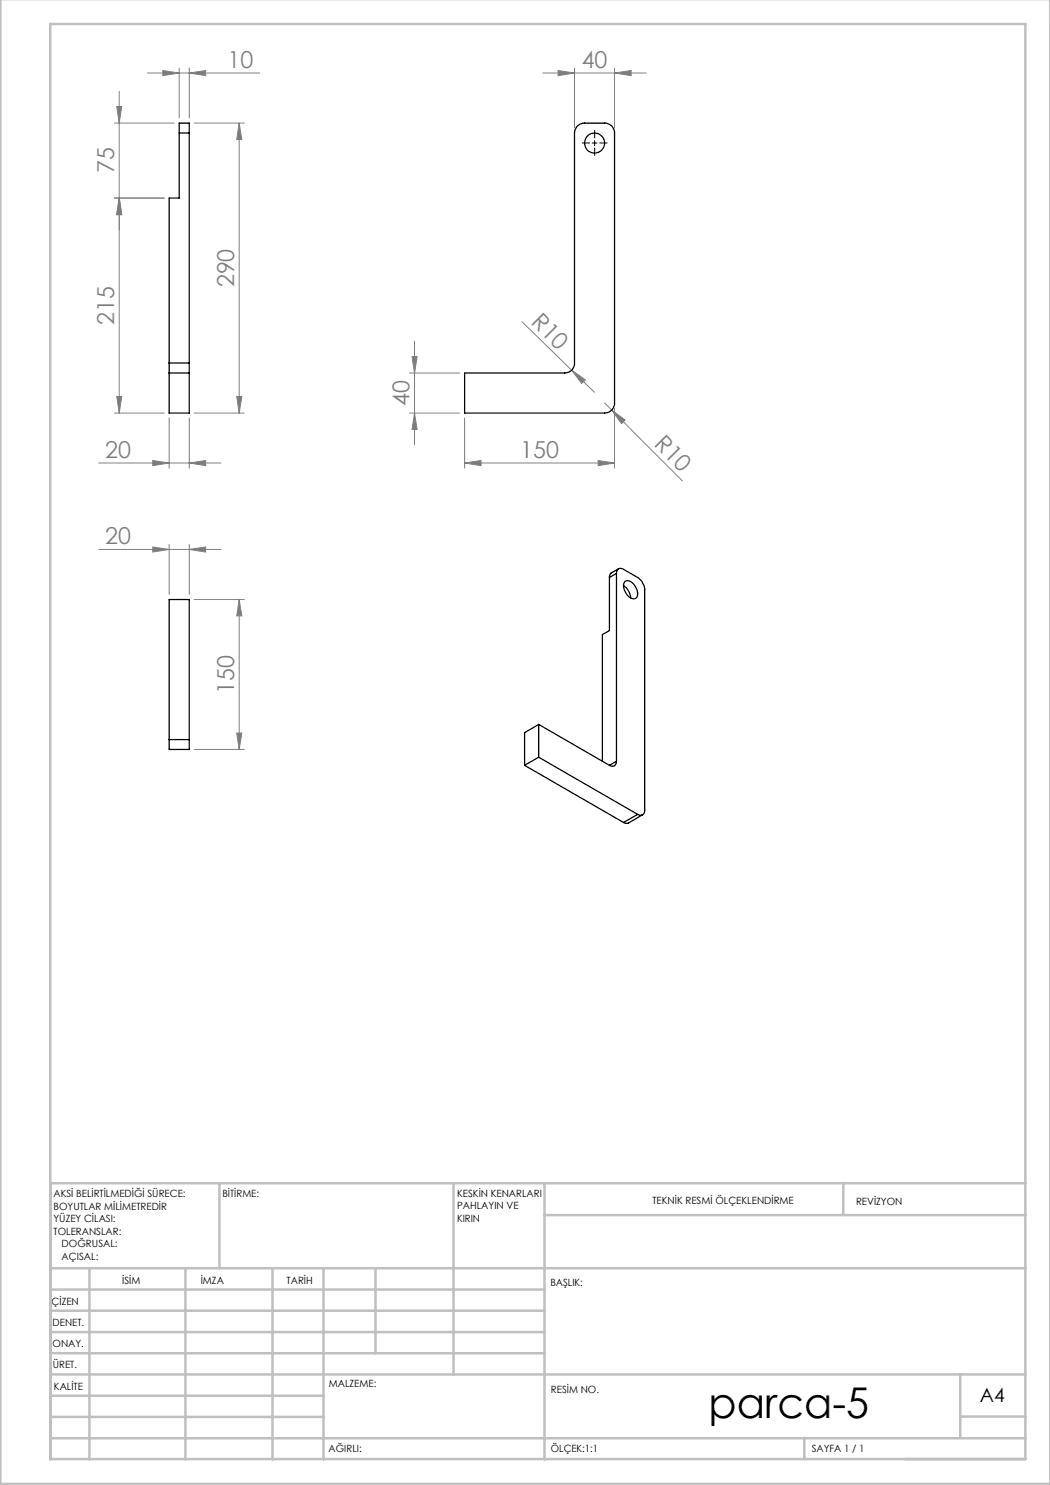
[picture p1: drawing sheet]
<svg xmlns="http://www.w3.org/2000/svg" width="210mm" height="297mm" viewBox="0 0 210 297" stroke-linecap="round" stroke-linejoin="round" font-family="sans-serif">
<g fill="none" stroke="#808080" stroke-width=".2">
<path d="M23.8 18.3v64.3M29.5 14.6h22.5M32.6 14.1l3.2 .5-3.2 .5zM35.8 13.6v10M37.9 14.6l3.2-.5v1zM37.9 13.6v10M108.5 14.6h20.8M111.6 14.1l3.3 .5-3.3 .5zM114.9 13.6v12M122.9 14.6l3.3-.5v1zM122.9 13.6v12M22.9 24.6h12"/>
<path d="M22.9 39.6h9.9M23.4 21.3h.9l-.5 3.3zM23.8 39.6l.5 3.3h-.9zM38.8 24.6h10.1M47.8 24.6v58M47.8 24.6l.6 3.3h-1.1zM23.4 79.3h.9l-.5 3.3zM47.3 79.3h1.1l-.6 3.3zM81.9 74.6h10M82.4 71.3h1l-.5 3.3zM82.9 68.3v20.7M104.4 64.3l9.9 9.7"/>
<path d="M114.3 74l2.8 1.9-.8 .8zM114.3 74l4.6 4.5M19.8 92.6h24.4M22.9 82.6h9.9M30.6 92.1l3.2 .5-3.2 .5zM33.8 83.6v10M37.9 92.6l3.2-.5v1zM37.9 83.6v10M38.8 82.6h10.1M81.9 82.6h10M82.9 82.6l.5 3.3h-1zM92.9 92.6l3.3-.5v1z"/>
<path d="M92.9 92.6h30M92.9 83.6v10M119.6 92.1l3.3 .5-3.3 .5zM120.9 80.6l1.4 1.4M122.3 82l2.7 2-.7 .7zM122.3 82l14.2 14.2M122.9 81.6v12M19.8 109.9h24.4M30.6 109.4l3.2 .5-3.2 .5zM33.8 108.9v10M37.9 109.9l3.2-.5v1zM37.9 108.9v10"/>
<path d="M38.8 119.9h10.1M47.8 119.9l.6 3.3h-1.1zM47.8 119.9v30M38.8 149.9h10.1M47.3 146.6h1.1l-.6 3.3z"/>
</g>
<path d="M117.9 28.6h-1.5M118.9 27.6v-1.5M118.9 29.6v1.5M119.9 28.6h1.5" fill="none" stroke="#000" stroke-width=".2" stroke-dasharray="15.2 1.3 1.3 1.3"/>
<path d="M118.4 28.6h1M118.9 28.1v1" fill="none" stroke="#000" stroke-width=".2"/>
<g fill="none" stroke="#c0c0c0" stroke-width=".5">
<path d="M.1 -.1v296.9h209.9v-296.9M10.1 4.8h195v287h-195zM43.9 236.6v17M90.7 236.6v38.3M108.9 236.6v55.3M168.7 236.6v6.3M205.1 236.6h-195v55.3M10.1 253.6h195M10.1 257.9h98.8M17.9 253.6v38.3M37.1 253.6v38.3M54.5 253.6v38.3"/>
<path d="M64.7 253.6v38.3M75.1 253.6v17M108.9 243h96.2M10.1 270.6h98.8M10.1 266.4h98.8M10.1 262.1h98.8M10.1 279.1h54.6M10.1 274.9h195M192.1 274.8v12.7M10.1 287.7h195M10.1 283.4h54.6M160.9 287.5v4.3"/>
<path d="M192.1 283.3h13"/>
</g>
<g fill="#808080">
<path d="M114.3 74l2.8 1.9-.8 .8z"/>
<path d="M122.3 82l2.7 2-.7 .7z"/>
<path d="M37.9 92.6l3.2-.5v1zM30.6 92.1l3.2 .5-3.2 .5zM37.9 109.9l3.2-.5v1zM30.6 109.4l3.2 .5-3.2 .5z"/>
<path d="M32.6 14.1l3.2 .5-3.2 .5zM37.9 14.6l3.2-.5v1z"/>
<path d="M92.9 92.6l3.3-.5v1zM119.6 92.1l3.3 .5-3.3 .5zM111.6 14.1l3.3 .5-3.3 .5zM122.9 14.6l3.3-.5v1z"/>
<path d="M47.3 79.3h1.1l-.6 3.3zM47.8 24.6l.6 3.3h-1.1zM23.8 39.6l.5 3.3h-.9zM23.4 21.3h.9l-.5 3.3z"/>
<path d="M23.8 39.6l.5 3.3h-.9zM23.4 79.3h.9l-.5 3.3zM82.4 71.3h1l-.5 3.3zM82.9 82.6l.5 3.3h-1zM47.8 119.9l.6 3.3h-1.1zM47.3 146.6h1.1l-.6 3.3z"/>
</g>
<g fill="none" stroke="#000" stroke-width=".25">
<path d="M35.8 26.6v-2h2.1v2M35.8 26.6v13h-2v33M35.8 26.6h2.1M37.9 26.6v46M115.5 25.2l1.1-.6h4.3a1.93 1.93 0 0 1 2 2v54a1.99 1.99 0 0 1-2 2h-28v-8h20a1.93 1.93 0 0 0 2-2v-46l.1-.6zM33.8 72.6v2M33.8 74.6v8h4.1v-8M33.8 74.6h4.1M33.8 72.6h4.1M37.9 72.6v2M121.9 115.5v10.6l-1.4 .8v25.4M123.3 114.7a.86 .86 0 0 1 .4-.9 .86 .86 0 0 1 1 .1l2.8 1.6a3.2 3.2 0 0 1 1.4 2.5v44a.88 .88 0 0 1-.4 .9 .88 .88 0 0 1-1 0"/>
<path d="M123.3 114.7v37.6M123.3 114.7l-1.4 .8M123.7 113.8l-1.6 .9-.2 .8M124.7 117.1a3.2 3.2 0 0 1 1.4 2.5M125 116.3a1.6 1.6 0 0 1 2.1 1.1 1.62 1.62 0 0 1-.1 2.3 2.23 2.23 0 0 1-2.2-2.1l-.1-.7zM33.8 147.9v2h4.1v-2M33.8 147.9v-28h4.1v28M33.8 147.9h4.1M104.9 153.1l19.8 11.4M107.7 144.9v6.5M107.7 144.9l14.2 8.2M107.7 151.4l19.8 11.5"/>
<path d="M107.7 151.4l-2.8 1.7M107.7 144.9l-2.8 1.6v6.6M123.3 152.3a.86 .86 0 0 1-.4 .9 .86 .86 0 0 1-1-.1M123.3 152.3l-1.4 .8M127.5 162.9l-2.8 1.6M128.5 162.9l-2.8 1.7-.6 .1-.4-.2"/>
<circle cx="118.9" cy="28.6" r="2.01"/>
</g>
<text font-size="8.5" x="141.7" y="283.5">parca-5</text>
<g font-size="4.7" fill="#808080">
<text x="45.5" y="13.6">10</text>
<text x="116.3" y="13.6">40</text>
<text x="22.9" y="34.7" transform="rotate(-90 22.9 34.7)">75</text>
<text x="46.9" y="57.5" transform="rotate(-90 46.9 57.5)">290</text>
<text x="22.9" y="65" transform="rotate(-90 22.9 65)">215</text>
<text x="106" y="64.5" transform="rotate(45 106 64.5)">R10</text>
<text x="81.9" y="81.2" transform="rotate(-90 81.9 81.2)">40</text>
<text x="130.6" y="88.9" transform="rotate(45 130.6 88.9)">R10</text>
<text x="21" y="91.6">20</text>
<text x="104.1" y="91.6">150</text>
<text x="21" y="108.9">20</text>
<text x="46.9" y="138.8" transform="rotate(-90 46.9 138.8)">150</text>
</g>
<text font-size="3.9" x="196" y="280.4">A4</text>
<g font-size="2">
<text x="10.7" y="239.5">AKSİ BELİRTİLMEDİĞİ SÜRECE:</text>
<text x="44.5" y="239.5">BİTİRME:</text>
<text x="91.4" y="239.4">KESKİN KENARLARI</text>
<text x="10.7" y="242">BOYUTLAR MİLİMETREDİR</text>
<text x="10.7" y="244.5">YÜZEY CİLASI:</text>
<text x="91.4" y="241.9">PAHLAYIN VE</text>
<text x="91.4" y="244.4">KIRIN</text>
<text x="130.5" y="240.8">TEKNİK RESMİ ÖLÇEKLENDİRME</text>
<text x="171.2" y="241">REVİZYON</text>
<text x="10.7" y="247">TOLERANSLAR:</text>
<text x="12.3" y="249.5">DOĞRUSAL:</text>
<text x="12.3" y="252">AÇISAL:</text>
<text x="24.4" y="256.9">İSİM</text>
<text x="40.1" y="256.8">İMZA</text>
<text x="57.3" y="256.8">TARİH</text>
<text x="110.1" y="257.1">BAŞLIK:</text>
<text x="10.3" y="260.9">ÇİZEN</text>
<text x="10.5" y="269.3">ONAY.</text>
<text x="10.5" y="265.2">DENET.</text>
<text x="10.6" y="273.6">ÜRET.</text>
<text x="10.8" y="278">KALİTE</text>
<text x="65.8" y="277.4">MALZEME:</text>
<text x="110.2" y="278.5">RESİM NO.</text>
<text x="65.7" y="290.4">AĞIRLI:</text>
<text x="110.2" y="290.5">ÖLÇEK:1:1</text>
<text x="162.4" y="290.4">SAYFA 1 / 1</text>
</g>
</svg>
